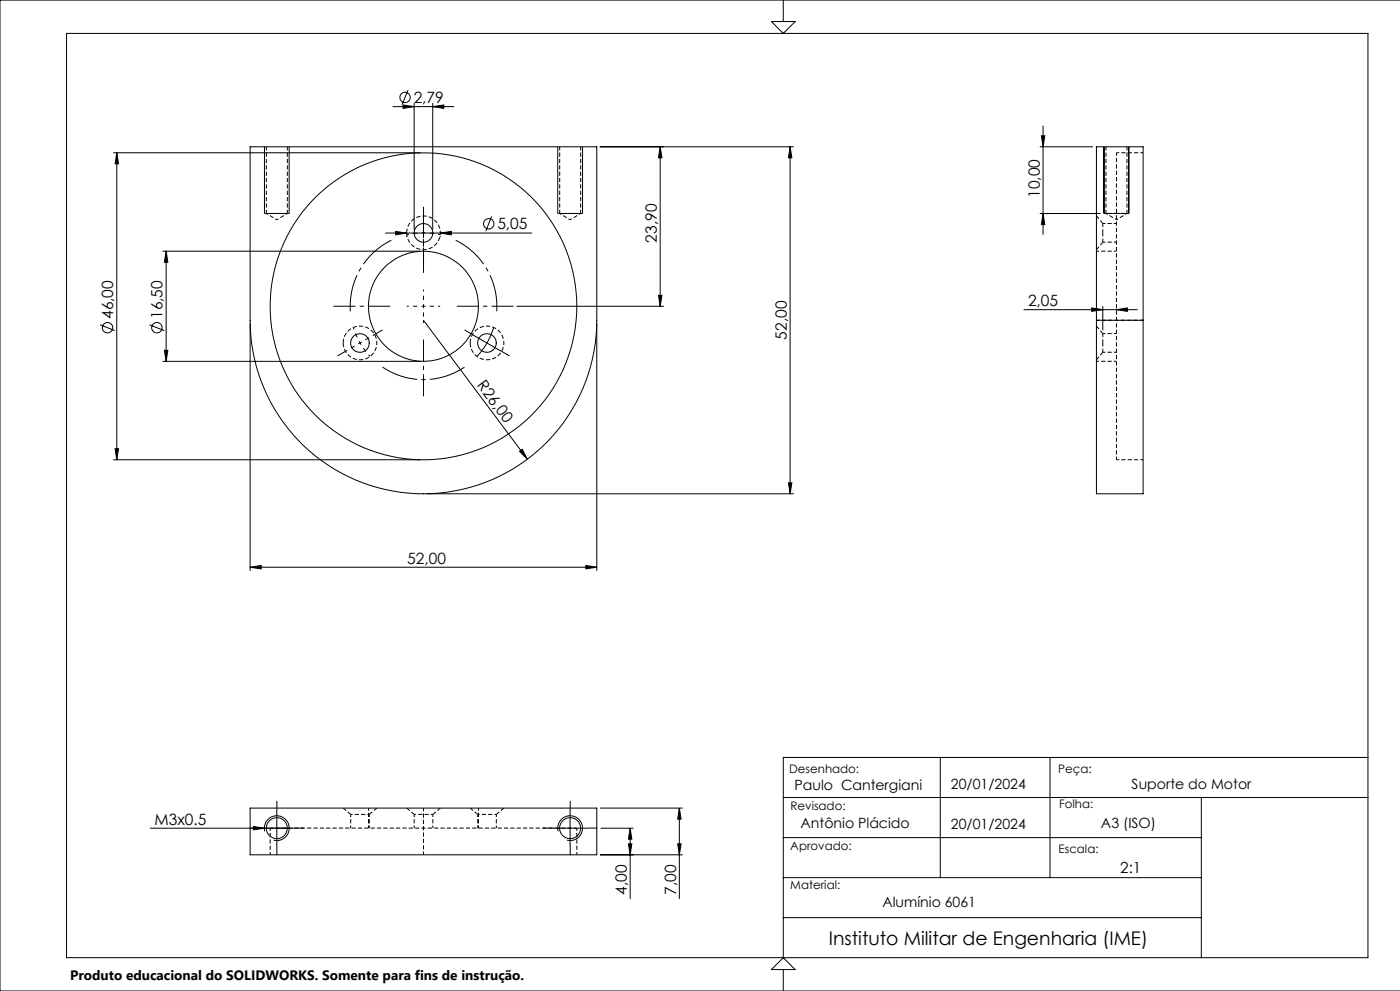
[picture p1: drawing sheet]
<svg xmlns="http://www.w3.org/2000/svg" width="420mm" height="297mm" viewBox="0 0 420 297" stroke-linecap="round" stroke-linejoin="round" font-family="sans-serif">
<path d="M79.9 64h6.3M167.9 64h6.3M342.9 96h-14M127.1 256.2v-14" fill="none" stroke="#000" stroke-width=".3" stroke-dasharray="1.3 .6" stroke-dashoffset=".3" stroke-linecap="butt"/>
<path d="M122 69.8a5.1 5.1 0 0 1 7.4-4.5 5.1 5.1 0 0 1 .6 8.6 5.1 5.1 0 0 1-7.9-3.4l-.1-.7M331.8 64h3.1M334.9 64h3.2M102.9 102.8a5.1 5.1 0 0 1 7.4-4.5 5.1 5.1 0 0 1 .6 8.6 5.1 5.1 0 0 1-7.9-3.4l-.1-.7M141.1 102.8a5.1 5.1 0 0 1 7.3-4.5 5.1 5.1 0 0 1 .6 8.6 5.1 5.1 0 0 1-7.9-3.4v-.7" fill="none" stroke="#000" stroke-width=".3" stroke-dasharray="1.3 .6" stroke-linecap="butt"/>
<path d="M79.3 64h7.5M79.9 64l3.2 1.9M83.1 65.9l3.1-1.9M167.3 64h7.5M167.9 64l3.2 1.9M171.1 65.9l3.1-1.9M331.2 64h7.5M331.8 64l3.1 1.9M334.9 65.9l3.2-1.9M105.2 244.1h5.6M124.3 244.1h5.6M143.3 244.1h5.6" fill="none" stroke="#000" stroke-width=".3" stroke-dasharray="1.3 .6" stroke-dashoffset=".7" stroke-linecap="butt"/>
<path d="M79.9 44v20M167.9 44v20M331.8 44v20M86.2 64v-20M174.2 64v-20M330.8 69.8v-2.8M330.8 72.6v-2.8M338.1 64v-20M330.8 102.8v-2.8M330.8 105.6v-2.8" fill="none" stroke="#000" stroke-width=".3" stroke-dasharray="1.3 .6" stroke-dashoffset=".2" stroke-linecap="butt"/>
<g fill="none" stroke="#000" stroke-width=".3">
<path d="M20 10h390.4v277h-390.4zM231.4 6.5h7.1l-3.5 3.5zM235 0v6.5M420 0h-420v297h420M117.9 32h18.3M120.9 31.5l3.3 .5-3.3 .5zM122.4 27l-1.8 4.4M124.2 31v37.8M129.8 32l3.3-.5v1zM129.8 31v37.8M312.9 37.6v32.7M34 45.8h92"/>
<path d="M35 45.8v92M35 45.8l.6 3.3h-1.1zM75 44h104v52a52 52 0 0 1-52 52 52 52 0 0 1-52-52zM79.3 44v20M86.7 44v20M167.3 44v20M174.8 44v20M180 44h58.1M198 44v47.8M198 44l.6 3.3h-1zM237 44l.6 3.3h-1.1zM237 44v104"/>
<path d="M311.9 44h16M312.4 40.7h1l-.5 3.3zM331.2 44v20M338.6 44v20M48.9 75.3h77.1M49.8 75.3v33M49.8 75.3l.5 3.3h-1zM115.6 69.8h43.9M118.7 69.4l3.3 .4-3.3 .6zM122 70.8v.1M132.1 69.8l3.3-.4v1zM132.1 70.8v.1"/>
<path d="M147.5 64.8l-1.8 4.5M311.9 64h18.3M312.9 64l.5 3.3h-1zM30 97.3l4.5 1.8M44.8 97.3l4.5 1.8M75 97v74M127 96l31.2 41.6M148.1 98.2a22.6 22.6 0 0 1-5 8.6M155 91.8h44.1M179 97v74M197.6 88.5h1l-.6 3.3zM307.1 92.8h34.2"/>
<path d="M327.5 92.3l3.3 .5-3.3 .5zM328.9 96v52h14v-52M328.9 96v-52h14v52M328.9 96h14M330.8 91.8v7.2M334.9 92.8l3.3-.5v1zM48.9 108.3h77.1M49.3 105h1l-.5 3.3zM141.7 100.3l8.7 5M34 137.8h92M34.5 134.5h1.1l-.6 3.3zM155.9 135.3l.8-.6 1.5 2.9z"/>
<path d="M128 148h110.1M236.5 144.7h1.1l-.6 3.3zM75 170l3.4-.5v1zM75 170h104M175.8 169.5l3.2 .5-3.2 .5zM235 239h175.4M282.1 227v36M315 227v36M360.4 239v48M410.4 227h-175.4v60M45 248.2h43.1M75 242.2h104v14h-104z"/>
<path d="M76 247.7l3.3 .5-3.3 .5zM79.4 249.2a3.7 3.7 0 0 1 3.3-4.7 3.7 3.7 0 0 1 4 4 3.7 3.7 0 0 1-4.6 3.3M83 243.2v10M166.1 248.2h9.9M167.5 249.2a3.7 3.7 0 0 1 3.2-4.7 3.7 3.7 0 0 1 4 4 3.7 3.7 0 0 1-4.6 3.3M171 243.2v10M180 256.2h24.8M180 242.2h24.8M180.2 248.2h9.8M188.5 252.9h1l-.4 3.3zM189.1 248.2v21.2M189.1 248.2l.4 3.3h-1z"/>
<path d="M203.3 252.9h1l-.5 3.3zM203.8 242.2v27.2M203.8 242.2l.5 3.3h-1zM235 251h125.4M235 275h125.4M235 263h125.4M231.4 290.6l3.6-3.6 3.5 3.6zM235 290.6v6.4"/>
<circle cx="121.5" cy="29.2" r="1.55"/>
<circle cx="127" cy="69.8" r="2.78"/>
<circle cx="146.6" cy="67.1" r="1.56"/>
<circle cx="32.3" cy="98.2" r="1.56"/>
<circle cx="47.1" cy="98.2" r="1.56"/>
<circle cx="127" cy="91.8" r="16.5"/>
<circle cx="127" cy="91.8" r="46"/>
<circle cx="108" cy="102.8" r="2.8"/>
<circle cx="146.1" cy="102.8" r="2.79"/>
<circle cx="83.1" cy="248.2" r="3.1"/>
<circle cx="171" cy="248.2" r="3.2"/>
</g>
<path d="M334.9 45.8v92M342.9 45.8h-8M334.9 137.8h8M81.1 248.2v8M173.1 248.2h-92M173.1 256.2v-8" fill="none" stroke="#000" stroke-width=".3" stroke-dasharray="1.3 .6" stroke-dashoffset=".4" stroke-linecap="butt"/>
<path d="M328.9 74.8l1.9-2.2M330.8 67l-1.9-2.3M330.8 100l-1.9-2.3M328.9 107.8l1.9-2.2M102.9 242.2l2.3 1.9M110.8 244.1l2.3-1.9M122 242.2l2.3 1.9M129.9 244.1l2.2-1.9M141.1 242.2l2.2 1.9M148.9 244.1l2.3-1.9" fill="none" stroke="#000" stroke-width=".3" stroke-dasharray="1.3 .6" stroke-dashoffset=".1" stroke-linecap="butt"/>
<g fill="none" stroke="#000" stroke-width=".3" stroke-dasharray="1.3 .6" stroke-dashoffset=".5" stroke-linecap="butt">
<path d="M330.8 72.6h4.1M334.9 75.3h-6M334.9 67h-4.1M334.9 100h-4.1M328.9 108.3h6M330.8 105.6h4.1M105.2 244.1v4.1M110.6 242.2v6M110.8 248.2v-4.1M124.3 244.1v4.1M129.9 248.2v-4.1M143.3 244.1v4.1"/>
<path d="M143.6 248.2v-6M148.9 248.2v-4.1"/>
</g>
<path d="M127.1 69.8l-5 .5M127.1 69.8l4.9 .5M127.1 69.8v-5M127.1 69.8v5M127.1 91.8v-5M127.1 91.8h-5M127.1 91.8v5M127.1 91.8h5M108 102.8l3 4M108 102.8l-2-4.6M108 102.8l-4.3 2.5M108 102.8l4.3-2.5" fill="none" stroke="#000" stroke-width=".3" stroke-dasharray="15.2 1.3 1.3 1.3" stroke-dashoffset="14.6" stroke-linecap="butt"/>
<path d="M117.4 72a22 22 0 0 0-12.3 21.3M149 93.3a22 22 0 0 0-12.3-21.3M114.8 110a22 22 0 0 0 24.5 0" fill="none" stroke="#000" stroke-width=".3" stroke-dasharray="15.2 1.3 1.3 1.3" stroke-dashoffset="4.1" stroke-linecap="butt"/>
<g fill="none" stroke="#000" stroke-width=".3" stroke-dasharray="15.2 1.3 1.3 1.3" stroke-linecap="butt">
<path d="M127.1 64.8v-2.8M127.1 74.8v2.8M103.7 105.3l-2.4 1.4M112.3 100.3l2.5-1.4M141.8 100.3l-2.4-1.4M150.4 105.3l2.5 1.4M78.1 248.2h-3.2M83.1 243.2v-3.2M83.1 253.2v3.1M88.1 248.2h3.1M166.1 248.2h-3.2M171.1 243.2v-3.2"/>
<path d="M171.1 253.2v3.1M176.1 248.2h3.1"/>
</g>
<path d="M117.1 91.8h-17M127.1 81.8v-17M137.1 91.8h17M127.1 101.8v17" fill="none" stroke="#000" stroke-width=".3" stroke-dasharray="15.2 1.3 1.3 1.3" stroke-dashoffset="8.6" stroke-linecap="butt"/>
<g fill="#000">
<path d="M155.9 135.3l.8-.6 1.5 2.9zM76 247.7l3.3 .5-3.3 .5z"/>
<path d="M35 45.8l.6 3.3h-1.1zM34.5 134.5h1.1l-.6 3.3zM237 44l.6 3.3h-1.1zM236.5 144.7h1.1l-.6 3.3zM198 44l.6 3.3h-1zM197.6 88.5h1l-.6 3.3z"/>
<path d="M312.9 64l.5 3.3h-1zM312.4 40.7h1l-.5 3.3z"/>
<path d="M327.5 92.3l3.3 .5-3.3 .5zM334.9 92.8l3.3-.5v1z"/>
<path d="M49.3 105h1l-.5 3.3zM49.8 75.3l.5 3.3h-1z"/>
<path d="M75 170l3.4-.5v1zM175.8 169.5l3.2 .5-3.2 .5zM120.9 31.5l3.3 .5-3.3 .5zM129.8 32l3.3-.5v1zM118.7 69.4l3.3 .4-3.3 .6zM132.1 69.8l3.3-.4v1z"/>
<path d="M203.8 242.2l.5 3.3h-1zM203.3 252.9h1l-.5 3.3zM189.1 248.2l.4 3.3h-1zM188.5 252.9h1l-.4 3.3z"/>
</g>
<text font-size="5.6" x="248.7" y="283.2">Instituto Militar de Engenharia (IME)</text>
<g font-size="4.7">
<text x="124.1" y="30.9">2,79</text>
<text x="311.9" y="59.3" transform="rotate(-90 311.9 59.3)">10,00</text>
<text x="149.2" y="68.8">5,05</text>
<text x="197.1" y="72.7" transform="rotate(-90 197.1 72.7)">23,90</text>
<text x="34" y="95.6" transform="rotate(-90 34 95.6)">46,00</text>
<text x="48.8" y="95.6" transform="rotate(-90 48.8 95.6)">16,50</text>
<text x="308.4" y="91.8">2,05</text>
<text x="236" y="101.8" transform="rotate(-90 236 101.8)">52,00</text>
<text x="142.9" y="115.5" transform="rotate(53 142.9 115.5)">R26,00</text>
<text x="122.2" y="169">52,00</text>
<text x="46.4" y="247.2">M3x0.5</text>
<text x="188" y="268.1" transform="rotate(-90 188 268.1)">4,00</text>
<text x="202.8" y="268.1" transform="rotate(-90 202.8 268.1)">7,00</text>
</g>
<text font-size="4.6" x="336.1" y="261.6">2:1</text>
<g font-size="4.2">
<text x="238.4" y="236.8">Paulo Cantergiani</text>
<text x="285.3" y="236.3">20/01/2024</text>
<text x="339.5" y="236.3">Suporte do Motor</text>
<text x="240.2" y="248.1">Antônio Plácido</text>
<text x="285.3" y="248.4">20/01/2024</text>
<text x="330.3" y="248.1">A3 (ISO)</text>
<text x="264.7" y="271.9">Alumínio 6061</text>
</g>
<text font-size="4.1" x="21" y="293.7">Produto educacional do SOLIDWORKS. Somente para fins de instrução.</text>
<g font-size="3.5">
<text x="236.8" y="231.8">Desenhado:</text>
<text x="317.4" y="231.8">Peça:</text>
<text x="237.1" y="242.7">Revisado:</text>
<text x="317.7" y="242.1">Folha:</text>
<text x="237.1" y="254.7">Aprovado:</text>
<text x="317.5" y="255.7">Escala:</text>
<text x="237.1" y="266.6">Material:</text>
</g>
</svg>
